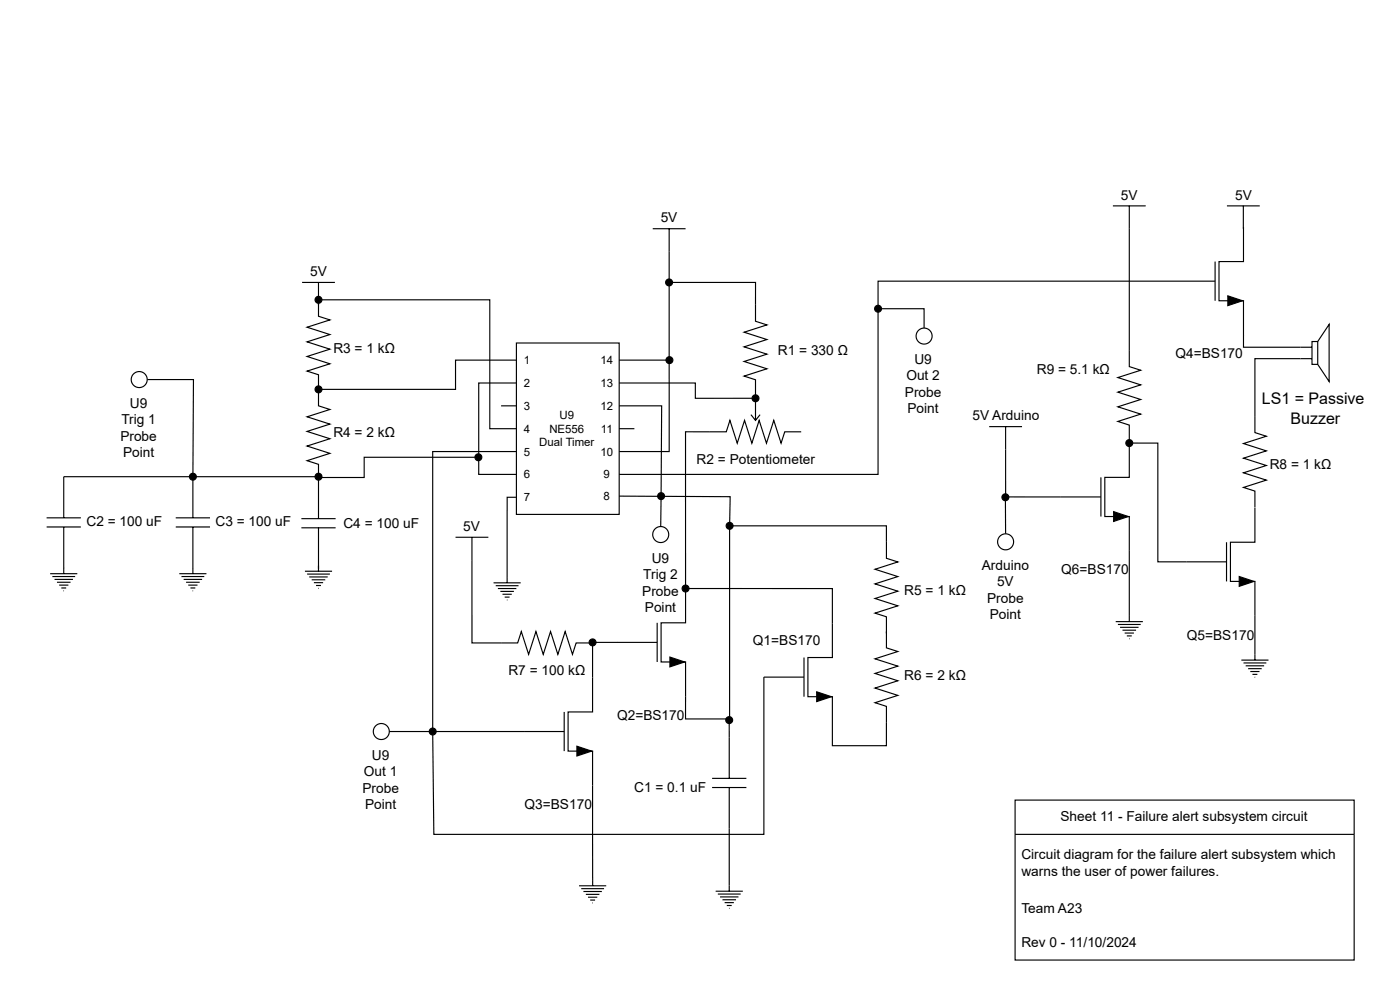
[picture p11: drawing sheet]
<svg xmlns="http://www.w3.org/2000/svg" width="297mm" height="210mm" viewBox="0 0 297 210" stroke-linecap="round" stroke-linejoin="round" font-family="sans-serif">
<path d="M215.4 176.9v-7.3h71.9v7.3M215.4 176.9v26.6h71.9v-26.6M215.4 176.9h71.9" fill="none" stroke="#000" stroke-width=".24"/>
<path d="M109.6 72.7h21.8v36.4h-21.8z" fill="#fff"/>
<g fill="none" stroke="#000" stroke-width=".24">
<path d="M64.1 59.9h7M67.6 59.9v4.8M138.5 48.5h6.9M142 48.5v47.2h-10.6M142.7 59.9h17.6v8.2l2.4 .8-4.8 1.5 4.8 1.6-4.8 1.5 4.8 1.6-4.8 1.5 4.8 1.6-4.8 1.5 2.4 .8v3.5M249.3 59.6h8.5M257.8 55.5v8.3M260.3 43.6h7M263.8 43.6v4.9M263.8 48.2v7.3h-5.2v8.3h5.2v7.2M67.6 63.6v3.5l2.4 .7-4.9 1.6 4.9 1.5-4.9 1.6 4.9 1.5-4.9 1.6 4.9 1.5-4.9 1.6 2.5 .8v3.4M68.3 63.6h35.6v27.3h5.7"/>
<path d="M109.6 72.7h21.8v36.4h-21.8zM109.6 76.4h-13v6.2l-28.3-.1M131.4 76.4h9.9M260.5 62.7l3.1 1.1-3.1 1zM67.6 82.6v3.4l2.4 .8-4.9 1.6 4.9 1.5-4.9 1.6 4.9 1.5-4.9 1.6 4.9 1.5-4.9 1.6 2.5 .7v3.5M100.8 96.9h-23.5v4.3h-9.7v8.8M106.3 86h3.3M109.6 81.2h-8v19.4h8M109.6 95.7h-17.8v59.4h27.9M131.4 86h9l-.1 18.5M131.4 81.2h16.1v3.2h12.1M131.4 90.9h3.2"/>
<path d="M159.3 87.9l1 1.2 .9-1.2M160.3 84.3v4.8M170 91.5h-3.5l-.8 2.5-1.5-4.9-1.6 4.9-1.5-4.9-1.6 4.9-1.5-4.9-1.6 4.9-1.5-4.9-.8 2.4h-8.7v40.5h-5.1v8.3h5.1v12.1h9.4v-40.9h33.2l.1 6.9 2.4 .7-4.9 1.6 4.9 1.5-4.9 1.6 4.9 1.5-4.9 1.6 4.9 1.5-4.9 1.6 2.5 .8v3.5M9.9 111.7h7.3M9.9 109.8h7.3M13.5 111.7v9.9M37.3 111.7h7.3M37.3 109.8h7.3M40.2 101.1h-26.7v8.7M40.9 111.7v8.7M63.9 111.9h7.3M63.9 110h7.3"/>
<path d="M66.8 101.1h-25.9v8.7M67.6 111.9v9.2M96.6 113.9h7M100.1 113.9v22.4h9.7l.8-2.4 1.5 4.8 1.6-4.8 1.5 4.8 1.6-4.8 1.5 4.8 1.6-4.8 1.6 4.8 .7-2.4h3.5v14.6h-5.2v8.3h5.2v28.6M109.6 105.4h-2v18.2M131.4 105.2l23.5 .1-.1 5.5M10.6 121.6h5.8M11.1 122.2h4.8M11.6 122.8h3.9M12.1 123.4h2.9M12.5 124.1h2M13 124.7h1"/>
<path d="M13.5 125.3h.1M38 121.6h5.8M38.5 122.2h4.8M39 122.8h3.9M39.5 123.4h2.9M39.9 124.1h2M40.4 124.7h1M40.9 125.3h.1M40.9 120.4v1.2M64.7 121.1h5.7M65.2 121.7h4.8M65.6 122.3h3.9"/>
<path d="M66.1 122.9h2.9M66.6 123.5h1.9M67.1 124.1h1M67.5 124.7h.1M104.7 123.6h5.8M105.2 124.2h4.8M105.6 124.8h3.9M106.2 125.4h2.8M106.6 126h2M107.1 126.6h1M107.5 127.2h.1M126.4 136.2h13"/>
<path d="M139.4 132v8.3M142.1 139.3l3.1 1-3.1 1.1zM146.2 124.8h30.4v14.6h-5.2v8.3h5.2v10.4h11.4l.1-8.3-2.5-.8 4.9-1.6-4.9-1.5 4.9-1.6-4.9-1.5 4.9-1.6-4.9-1.5 4.9-1.6-2.4-.7v-3.5M170.6 139.4v8.3M119.7 150.9v8.3M122.4 158.2l3.1 1-3.1 1.1zM170.6 143.6h-8.5v33.3h-70.1l-.2-21.1M173.3 146.7l3.1 1-3.1 1zM122.9 187.8h5.7M123.3 188.4h4.8M123.8 189h3.9M124.3 189.6h2.9"/>
<path d="M124.8 190.2h1.9M125.2 190.8h1M125.7 191.4h.1"/>
<circle cx="141.9" cy="59.9" r=".73"/>
<circle cx="67.6" cy="63.6" r=".73"/>
<circle cx="142" cy="76.4" r=".73"/>
<circle cx="67.6" cy="82.5" r=".73"/>
<circle cx="101.5" cy="96.9" r=".73"/>
<circle cx="160.3" cy="84.4" r=".73"/>
<circle cx="40.9" cy="101.1" r=".73"/>
<circle cx="67.6" cy="101.1" r=".73"/>
<circle cx="140.3" cy="105.2" r=".73"/>
<circle cx="154.8" cy="111.5" r=".73"/>
<circle cx="125.7" cy="136.2" r=".73"/>
<circle cx="145.4" cy="124.8" r=".73"/>
<circle cx="91.8" cy="155.1" r=".73"/>
</g>
<g fill="#000">
<path d="M260.5 62.7l3.1 1.1-3.1 1zM142.1 139.3l3.1 1-3.1 1.1zM122.4 158.2l3.1 1-3.1 1.1zM173.3 146.7l3.1 1-3.1 1z"/>
<circle cx="141.9" cy="59.9" r=".73"/>
<circle cx="67.6" cy="63.6" r=".73"/>
<circle cx="142" cy="76.4" r=".73"/>
<circle cx="67.6" cy="82.5" r=".73"/>
<circle cx="101.5" cy="96.9" r=".73"/>
<circle cx="160.3" cy="84.4" r=".73"/>
<circle cx="40.9" cy="101.1" r=".73"/>
<circle cx="67.6" cy="101.1" r=".73"/>
<circle cx="140.3" cy="105.2" r=".73"/>
<circle cx="154.8" cy="111.5" r=".73"/>
<circle cx="125.7" cy="136.2" r=".73"/>
<circle cx="145.4" cy="124.8" r=".73"/>
<circle cx="91.8" cy="155.1" r=".73"/>
</g>
<path d="M282 68.8l-2.4 3.6h-1.3v4.9h1.3l2.4 3.6zM275.9 76h2.4zM275.9 73.6h2.4z" fill="#fff"/>
<g fill="none" stroke="#000" stroke-width=".24">
<path d="M236.1 43.6h7M239.6 43.6v34.1l2.4 .8-4.8 1.5 4.8 1.6-4.8 1.5 4.8 1.6-4.8 1.5 4.8 1.6-4.8 1.5 2.4 .8v3.5M249.3 59.6h-63v41h-54.9M263.8 71v2.6h14.5M278.3 76h-12.1v15.7l2.5 .8-4.9 1.5 4.9 1.6-4.9 1.5 4.9 1.6-4.9 1.5 4.9 1.6-4.9 1.5 2.4 .8v3.5M279.6 72.4v4.9M282 68.8v12.1l-2.4-3.6h-1.3v-4.9h1.3zM209.9 90.5h6.9M213.3 90.5v14.9h20.3M239.6 93.9v7.3h-5.2v8.3h5.2v22.3M240.3 93.9h5.3v25.2h14.6M213.3 106.2v7"/>
<path d="M233.6 101.2v8.3M236.3 108.5l3.1 1-3.1 1zM260.2 115v8.3M266.2 107.7v7.3h-5.2v8.3h5.2v16.6M236.7 131.8h5.8M237.2 132.4h4.8M237.6 133h3.9M238.1 133.6h2.9M238.6 134.2h2M239.1 134.8h1M239.5 135.4h.1M262.9 122.2l3.1 1.1-3.1 1z"/>
<path d="M263.4 139.9h5.7M154.7 153.4v11.6M263.8 140.6h4.8M264.3 141.2h3.9M264.8 141.8h2.9M265.3 142.4h1.9M265.7 143h1M266.2 143.6h.1M151.1 167h7.2M151.1 165h7.2M154.7 167v21.9M151.8 188.9h5.8"/>
<path d="M152.3 189.6h4.8M152.8 190.2h3.9M153.3 190.8h2.8M153.7 191.4h2M154.2 192h1M154.7 192.6h.1"/>
<circle cx="239.6" cy="93.9" r=".73"/>
<circle cx="213.3" cy="105.4" r=".73"/>
<circle cx="154.7" cy="152.7" r=".73"/>
</g>
<g fill="#000">
<path d="M236.3 108.5l3.1 1-3.1 1zM262.9 122.2l3.1 1.1-3.1 1z"/>
<circle cx="239.6" cy="93.9" r=".73"/>
<circle cx="213.3" cy="105.4" r=".73"/>
<circle cx="154.7" cy="152.7" r=".73"/>
</g>
<circle cx="213.3" cy="114.9" r="1.7" fill="#fff"/>
<g fill="none" stroke="#000" stroke-width=".24">
<path d="M140.3 105.4l-.1 6.2"/>
<circle cx="213.3" cy="114.9" r="1.7"/>
</g>
<circle cx="140.2" cy="113.3" r="1.7" fill="#fff"/>
<g fill="none" stroke="#000" stroke-width=".24">
<path d="M187 65.5h9v4.1"/>
<circle cx="186.3" cy="65.5" r=".73"/>
<circle cx="140.2" cy="113.3" r="1.7"/>
</g>
<circle cx="186.3" cy="65.5" r=".73" fill="#000"/>
<circle cx="196" cy="71.3" r="1.7" fill="#fff"/>
<g fill="none" stroke="#000" stroke-width=".24">
<path d="M82.6 155.1h9.2"/>
<circle cx="196" cy="71.3" r="1.7"/>
</g>
<circle cx="80.9" cy="155.1" r="1.7" fill="#fff"/>
<g fill="none" stroke="#000" stroke-width=".24">
<path d="M31.2 80.5h9.8l-.1 21.3"/>
<circle cx="80.9" cy="155.1" r="1.7"/>
</g>
<circle cx="29.5" cy="80.5" r="1.7" fill="#fff"/>
<circle cx="29.5" cy="80.5" r="1.7" fill="none" stroke="#000" stroke-width=".24"/>
<g font-size="3.4">
<text x="267.7" y="85.7">LS1 = Passive</text>
<text x="273.8" y="89.8">Buzzer</text>
</g>
<g font-size="2.9">
<text x="140.2" y="47.2">5V</text>
<text x="237.8" y="42.3">5V</text>
<text x="262" y="42.3">5V</text>
<text x="65.8" y="58.5">5V</text>
<text x="70.7" y="74.8">R3 = 1 kΩ</text>
<text x="165" y="75.3">R1 = 330 Ω</text>
<text x="194" y="77.2">U9</text>
<text x="249.4" y="76">Q4=BS170</text>
<text x="192.3" y="80.6">Out 2</text>
<text x="220" y="79.4">R9 = 5.1 kΩ</text>
<text x="25.7" y="89.8">Trig 1</text>
<text x="27.6" y="86.4">U9</text>
<text x="192" y="84.2">Probe</text>
<text x="192.5" y="87.6">Point</text>
<text x="206.3" y="89.1">5V Arduino</text>
<text x="25.5" y="93.4">Probe</text>
<text x="70.7" y="92.7">R4 = 2 kΩ</text>
<text x="26.1" y="96.8">Point</text>
<text x="147.8" y="98.3">R2 = Potentiometer</text>
<text x="269.4" y="99.5">R8 = 1 kΩ</text>
<text x="18.3" y="111.6">C2 = 100 uF</text>
<text x="45.7" y="111.6">C3 = 100 uF</text>
<text x="72.9" y="111.8">C4 = 100 uF</text>
<text x="98.3" y="112.6">5V</text>
<text x="138.3" y="119.4">U9</text>
<text x="136.5" y="122.7">Trig 2</text>
<text x="208.3" y="120.8">Arduino</text>
<text x="211.5" y="124.2">5V</text>
<text x="225.2" y="121.8">Q6=BS170</text>
<text x="136.2" y="126.4">Probe</text>
<text x="136.8" y="129.8">Point</text>
<text x="191.9" y="126.1">R5 = 1 kΩ</text>
<text x="209.4" y="127.8">Probe</text>
<text x="210" y="131.2">Point</text>
<text x="159.7" y="136.8">Q1=BS170</text>
<text x="251.8" y="135.6">Q5=BS170</text>
<text x="107.9" y="143.1">R7 = 100 kΩ</text>
<text x="191.9" y="144.1">R6 = 2 kΩ</text>
<text x="130.9" y="152.5">Q2=BS170</text>
<text x="78.9" y="161">U9</text>
<text x="77.2" y="164.4">Out 1</text>
<text x="134.6" y="167.8">C1 = 0.1 uF</text>
<text x="76.9" y="168.1">Probe</text>
<text x="77.5" y="171.4">Point</text>
<text x="111.3" y="171.4">Q3=BS170</text>
<text x="225" y="174.1">Sheet 11 - Failure alert subsystem circuit</text>
<text x="216.7" y="182.1">Circuit diagram for the failure alert subsystem which</text>
<text x="216.7" y="185.7">warns the user of power failures.</text>
<text x="216.7" y="193.5">Team A23</text>
<text x="216.7" y="200.8">Rev 0 - 11/10/2024</text>
</g>
<g font-size="2.4">
<text x="111.1" y="77.2">1</text>
<text x="127.4" y="77.2">14</text>
<text x="111.1" y="82">2</text>
<text x="127.4" y="82">13</text>
<text x="111.1" y="86.9">3</text>
<text x="118.7" y="88.8">U9</text>
<text x="127.4" y="86.9">12</text>
<text x="111.1" y="91.7">4</text>
<text x="114.4" y="94.6">Dual Timer</text>
<text x="116.6" y="91.7">NE556</text>
<text x="127.5" y="91.7">11</text>
<text x="111.1" y="96.6">5</text>
<text x="111.1" y="101.4">6</text>
<text x="127.4" y="96.6">10</text>
<text x="128.1" y="101.4">9</text>
<text x="111.1" y="106.3">7</text>
<text x="128.1" y="106">8</text>
</g>
</svg>
